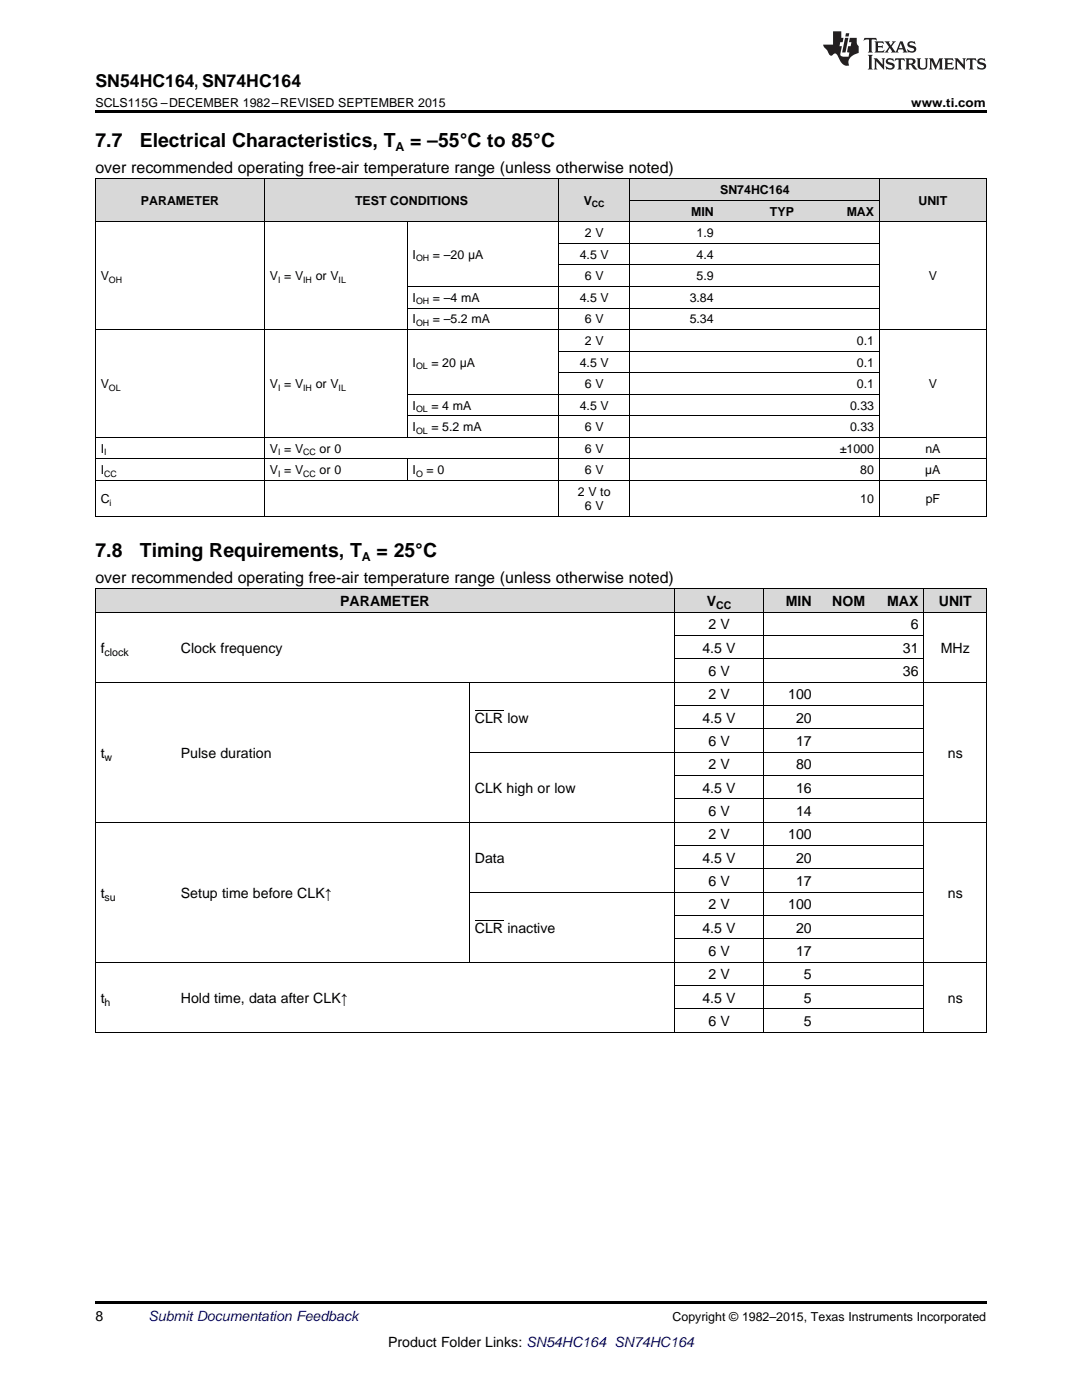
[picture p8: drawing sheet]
<svg xmlns="http://www.w3.org/2000/svg" width="216mm" height="279mm" viewBox="0 0 216 279" stroke-linecap="round" stroke-linejoin="round" font-family="sans-serif">
<g fill="#d8d8d8">
<path d="M19 117.6h16v4.6h-16z"/>
<path d="M35 117.6h58.7v4.6h-58.7z"/>
<path d="M93.7 117.6h40.9v4.6h-40.9z"/>
<path d="M134.6 117.6h17.8v4.6h-17.8z"/>
<path d="M152.4 117.6h10.7v4.6h-10.7z"/>
<path d="M163.1 117.6h10.6v4.6h-10.6z"/>
<path d="M173.7 117.6h10.7v4.6h-10.7z"/>
<path d="M184.4 117.6h12.4v4.6h-12.4z"/>
<path d="M19 35.7h33.8v8.6h-33.8z"/>
<path d="M52.8 35.7h28.5v8.6h-28.5z"/>
<path d="M81.3 35.7h30.2v8.6h-30.2z"/>
<path d="M111.5 35.7h14.2v8.6h-14.2z"/>
<path d="M125.7 40h17.8v4.3h-17.8z"/>
<path d="M143.5 40h16v4.3h-16z"/>
<path d="M159.5 40h16v4.3h-16z"/>
<path d="M175.5 35.7h21.3v8.6h-21.3z"/>
<path d="M125.7 35.7h17.8v4.3h-17.8z"/>
<path d="M143.5 35.7h16v4.3h-16z"/>
<path d="M159.5 35.7h16v4.3h-16z"/>
</g>
<g fill="#000">
<path d="M19 22h177.8v.5h-177.8zM19 103l.2 .1zM81.2 103l.1 .1zM111.4 103l.1 .1zM125.6 103l.1 .1zM143.4 103l.1 .1zM159.4 103l.1 .1zM175.4 103l.1 .1zM196.7 103l.1 .1zM19 206l.2 .1zM93.6 206l.1 .1zM134.5 206l.1 .1z"/>
<path d="M152.3 206l.1 .1zM184.3 206l.1 .1zM196.7 206l.1 .1zM19 259.7h177.8v.5h-177.8z"/>
</g>
<g fill="none" stroke="#000" stroke-width=".2">
<path d="M19 35.6l177.8 .1v67.4M19.1 35.7v67.4M52.8 35.7v67.4M111.4 35.7v67.4M125.7 35.7v67.4M125.7 40h49.8M175.5 35.7v67.4M19 44.3h177.8M81.2 44.3v43M81.3 57.2h94.2M111.5 52.9h64M111.5 48.6h64"/>
<path d="M19 65.8h177.8M81.3 78.7h94.2M81.3 61.5h94.2M111.5 74.4h64M111.5 70.1h64M19 95.9h177.8M19 91.6h177.8M19 87.3h177.8M81.2 91.6v4.4M81.3 83h94.2M19 117.5h177.8v88.6M19 103h177.8"/>
<path d="M19.1 117.5v88.6M134.6 117.5v88.6M152.3 117.5v88.6M184.3 117.5v88.6M19 136.2h177.8M19 122.2h177.8M93.6 136.2v55.9M134.6 131.5h49.8M134.6 126.8h49.8M93.7 150.1h90.7M134.6 159.4h49.8M134.6 154.8h49.8"/>
<path d="M134.6 145.5h49.8M134.6 140.8h49.8M19 164.1h177.8M93.7 178.1h90.7M134.6 173.4h49.8M134.6 168.8h49.8M19 192h177.8M134.6 196.7h49.8M134.6 187.4h49.8M134.6 182.7h49.8M19 206h177.8M134.6 201.3h49.8"/>
</g>
<g fill="#231f20">
<path d="M172.5 7.6l-.1 .5 .4-.2h.6v.1v2.1l-.2 .4h.9l-.2-.4v-2.1l.1-.1h.5l.5 .2-.2-.5zM174.5 8.3l.2 .3v1.5l-.2 .4h1.8l.2-.6a1.04 1.04 0 0 1-1.3 .2v-.7h.6l.3 .2v-.6l-.3 .2h-.6v-.6l.8-.1 .4 .3-.2-.5zM176.5 8.3l.9 1.1-.9 1.1h.8l-.2-.2 .4-.7 .5 .7-.2 .2h1.5l-.2-.2 .2-.4h.9l.1 .4-.2 .2h1l-.3-.3-.7-1.9h-.5l-.9 2-.8-1 .9-1h-.8l.1 .3-.4 .5-.3-.6 .1-.2zM179.7 8.6l.4 1h-.7zM181.3 8.4a.63 .63 0 0 0-.2 .7 .63 .63 0 0 0 .6 .4l.6 .2 .1 .2a.75 .75 0 0 1-.7 .4 .75 .75 0 0 1-.6-.5l.1 .7 .1-.1a1.11 1.11 0 0 0 1.5-.6 1.13 1.13 0 0 0-1.2-.8l-.1-.4a1.04 1.04 0 0 1 1.2 .2l-.2-.5-.2 .1-.4-.2zM173.2 10.9l.2 .4v2.2l-.2 .4h1l-.3-.4v-2.2l.3-.4zM174.3 11.6l.3 .4v1.5l-.3 .4h.8l-.2-.4v-1.3l1.5 1.7v-1.9l.2-.4h-.7l.2 .4v.9l-1.1-1.3zM177 11.8a.62 .62 0 0 0-.2 .7 .62 .62 0 0 0 .6 .4l.6 .1 .1 .3a.76 .76 0 0 1-.7 .3 .76 .76 0 0 1-.7-.4l.2 .7 .1-.1a1.11 1.11 0 0 0 1.5-.6 1.13 1.13 0 0 0-1.2-.8l-.1-.4a1.04 1.04 0 0 1 1.2 .2l-.2-.6-.2 .1-.5-.1zM178.7 11.6l-.2 .6a.61 .61 0 0 1 .8-.3v1.6l-.2 .4h.9l-.2-.4v-1.6a.63 .63 0 0 1 .7 .3l-.1-.6zM180.6 11.6l.3 .4v1.5l-.3 .4h1l-.2-.2-.1-.8 .6 .2a.76 .76 0 0 0 1.2 .7l-1-1a.58 .58 0 0 0 .6-.5 .58 .58 0 0 0-.5-.6zM181.4 11.9h.1a.45 .45 0 0 1 .5 .1 .45 .45 0 0 1 .1 .5l-.8 .2zM182.9 11.6l.2 .2a2.17 2.17 0 0 0 .3 1.9 .99 .99 0 0 0 1.6-.6v-1.1l.2-.4h-.7l.2 .2a1.92 1.92 0 0 1-.2 1.8 .6 .6 0 0 1-.9-.5v-1.1l.2-.4zM185.4 11.6l.2 .4v1.5l-.2 .4h.7l-.2-.4v-1.4l.8 1.8 .8-1.8v1.4l-.2 .4h.9l-.2-.4v-1.5l.2-.4h-.8l-.6 1.5-.6-1.5zM188.4 11.6l.2 .4v1.5l-.2 .4h1.8l.1-.6a1.04 1.04 0 0 1-1.2 .1v-.6h.5l.4 .2v-.6l-.4 .2h-.5v-.7h.8l.3 .3-.1-.6zM190.5 11.6l.2 .4v1.5l-.2 .4h.7l-.2-.4v-1.3l1.5 1.7v-1.9l.2-.4h-.7l.2 .4v.9l-1.1-1.3zM192.9 11.6l-.1 .6a.61 .61 0 0 1 .7-.3l.1 1.6-.3 .4h1l-.3-.4 .1-1.6a.63 .63 0 0 1 .7 .3l-.1-.6zM195.2 11.8a.62 .62 0 0 0-.2 .7 .62 .62 0 0 0 .6 .4l.6 .1 .1 .3a.76 .76 0 0 1-.7 .3 .76 .76 0 0 1-.6-.4l.1 .7 .1-.1a1.11 1.11 0 0 0 1.6-.6 1.13 1.13 0 0 0-1.3-.8l-.1-.4a1.04 1.04 0 0 1 1.2 .2l-.1-.6-.2 .1-.5-.1z"/>
<path d="M166.2 6.3v2.6h-1.9v.4l.8 .9a.91 .91 0 0 0 1 .8 .56 .56 0 0 1 .5-.3 .56 .56 0 0 1 .5 .3l.4 .8a1.53 1.53 0 0 0 1.9 1.2 1.54 1.54 0 0 1 1-2.1l.9-.3v-1.4a1.52 1.52 0 0 1-.4-1.6h-1.3l-.2 .8h.5l-.2 .8h-.5l-.1 1v.2l.4 .1-.2 .8a1.93 1.93 0 0 1-1.6-.3l.3-1.8h-.5l.2-.8h.4l.2-.8h-.4v-1.3zM168.6 7.6l-.6 2.9h.7l.6-2.9zM168.8 6.6l-.1 .7h.6l.2-.7z"/>
</g>
<path d="M94.8 141.8h5.6M94.8 183.7h5.6" fill="none" stroke="#000" stroke-width=".2"/>
<g font-size="3.9">
<text x="19" y="29.3">7.7</text>
<text x="27.9" y="29.3">Electrical Characteristics, T</text>
<text x="81.8" y="29.3">= –55°C to 85°C</text>
<text x="19" y="111.2">7.8</text>
<text x="27.9" y="111.2">Timing Requirements, T</text>
<text x="75.1" y="111.2">= 25°C</text>
</g>
<text font-size="3.5" x="19" y="17.3">SN54HC164, SN74HC164</text>
<g font-size="3.2">
<text x="19" y="34.4">over recommended operating free-air temperature range (unless otherwise noted)</text>
<text x="19" y="116.3">over recommended operating free-air temperature range (unless otherwise noted)</text>
</g>
<g font-size="2.8">
<text x="67.9" y="121">PARAMETER</text>
<text x="141" y="121">V</text>
<text x="141.4" y="125.6">2 V</text>
<text x="156.8" y="121">MIN</text>
<text x="166.1" y="121">NOM</text>
<text x="177" y="121">MAX</text>
<text x="181.7" y="125.6">6</text>
<text x="187.3" y="121">UNIT</text>
<text x="20.1" y="130.3">f</text>
<text x="36.1" y="130.3">Clock frequency</text>
<text x="140.2" y="130.3">4.5 V</text>
<text x="180.2" y="130.3">31</text>
<text x="187.7" y="130.3">MHz</text>
<text x="141.4" y="134.9">6 V</text>
<text x="180.2" y="134.9">36</text>
<text x="141.4" y="139.6">2 V</text>
<text x="157.3" y="139.6">100</text>
<text x="94.8" y="144.3">CLR low</text>
<text x="140.2" y="144.3">4.5 V</text>
<text x="141.4" y="148.9">6 V</text>
<text x="158.9" y="144.3">20</text>
<text x="158.9" y="148.9">17</text>
<text x="20.1" y="151.2">t</text>
<text x="36.1" y="151.2">Pulse duration</text>
<text x="141.4" y="153.6">2 V</text>
<text x="158.9" y="153.6">80</text>
<text x="189.1" y="151.2">ns</text>
<text x="94.8" y="158.2">CLK high or low</text>
<text x="140.2" y="158.2">4.5 V</text>
<text x="158.9" y="158.2">16</text>
<text x="141.4" y="162.9">6 V</text>
<text x="141.4" y="167.5">2 V</text>
<text x="157.3" y="167.5">100</text>
<text x="158.9" y="162.9">14</text>
<text x="94.8" y="172.2">Data</text>
<text x="140.2" y="172.2">4.5 V</text>
<text x="158.9" y="172.2">20</text>
<text x="20.1" y="179.2">t</text>
<text x="36.1" y="179.2">Setup time before CLK↑</text>
<text x="141.4" y="176.8">6 V</text>
<text x="158.9" y="176.8">17</text>
<text x="189.1" y="179.2">ns</text>
<text x="141.4" y="181.5">2 V</text>
<text x="157.3" y="181.5">100</text>
<text x="94.8" y="186.2">CLR inactive</text>
<text x="140.2" y="186.2">4.5 V</text>
<text x="141.4" y="190.8">6 V</text>
<text x="158.9" y="186.2">20</text>
<text x="158.9" y="190.8">17</text>
<text x="141.4" y="195.5">2 V</text>
<text x="160.4" y="195.5">5</text>
<text x="20.1" y="200.1">t</text>
<text x="36.1" y="200.1">Hold time, data after CLK↑</text>
<text x="140.2" y="200.1">4.5 V</text>
<text x="160.4" y="200.1">5</text>
<text x="189.1" y="200.1">ns</text>
<text x="141.4" y="204.8">6 V</text>
<text x="160.4" y="204.8">5</text>
<text x="19" y="263.6">8</text>
<text x="77.4" y="268.9">Product Folder Links: SN54HC164 SN74HC164</text>
</g>
<text font-size="2.8" fill="#0000c8" x="29.6" y="263.6">Submit Documentation Feedback</text>
<g font-size="2.5">
<text x="19" y="21.4">SCLS115G –DECEMBER 1982–REVISED SEPTEMBER 2015</text>
<text x="181.8" y="21.4">www.ti.com</text>
<text x="78.9" y="30.1">A</text>
<text x="28.1" y="40.9">PARAMETER</text>
<text x="70.8" y="40.9">TEST CONDITIONS</text>
<text x="116.5" y="40.9">V</text>
<text x="143.7" y="38.7">SN74HC164</text>
<text x="183.3" y="40.9">UNIT</text>
<text x="116.7" y="47.3">2 V</text>
<text x="137.9" y="43">MIN</text>
<text x="139" y="47.3">1.9</text>
<text x="153.6" y="43">TYP</text>
<text x="168.9" y="43">MAX</text>
<text x="82.3" y="51.6">I</text>
<text x="86.4" y="51.6">= –20 μA</text>
<text x="115.7" y="51.6">4.5 V</text>
<text x="139" y="51.6">4.4</text>
<text x="20.1" y="56">V</text>
<text x="53.9" y="56">V = V</text>
<text x="63" y="56">or V</text>
<text x="116.7" y="56">6 V</text>
<text x="139" y="56">5.9</text>
<text x="185.3" y="56">V</text>
<text x="82.3" y="60.3">I</text>
<text x="82.3" y="64.6">I</text>
<text x="86.4" y="60.3">= –4 mA</text>
<text x="86.4" y="64.6">= –5.2 mA</text>
<text x="115.7" y="60.3">4.5 V</text>
<text x="116.7" y="64.6">6 V</text>
<text x="137.6" y="60.3">3.84</text>
<text x="137.6" y="64.6">5.34</text>
<text x="116.7" y="68.9">2 V</text>
<text x="171" y="68.9">0.1</text>
<text x="20.1" y="77.5">V</text>
<text x="53.9" y="77.5">V = V</text>
<text x="63" y="77.5">or V</text>
<text x="82.3" y="73.2">I</text>
<text x="86.1" y="73.2">= 20 μA</text>
<text x="115.7" y="73.2">4.5 V</text>
<text x="116.7" y="77.5">6 V</text>
<text x="171" y="73.2">0.1</text>
<text x="171" y="77.5">0.1</text>
<text x="185.3" y="77.5">V</text>
<text x="82.3" y="81.8">I</text>
<text x="86.1" y="81.8">= 4 mA</text>
<text x="115.7" y="81.8">4.5 V</text>
<text x="169.6" y="81.8">0.33</text>
<text x="82.3" y="86.1">I</text>
<text x="86.1" y="86.1">= 5.2 mA</text>
<text x="116.7" y="86.1">6 V</text>
<text x="169.6" y="86.1">0.33</text>
<text x="20.1" y="90.4">I</text>
<text x="20.1" y="94.7">I</text>
<text x="53.9" y="90.4">V = V</text>
<text x="53.9" y="94.7">V = V</text>
<text x="63.8" y="90.4">or 0</text>
<text x="63.8" y="94.7">or 0</text>
<text x="82.3" y="94.7">I</text>
<text x="85.1" y="94.7">= 0</text>
<text x="116.7" y="90.4">6 V</text>
<text x="116.7" y="94.7">6 V</text>
<text x="167.6" y="90.4">±1000</text>
<text x="171.7" y="94.7">80</text>
<text x="184.6" y="94.7">µA</text>
<text x="184.6" y="90.4">nA</text>
<text x="20.1" y="100.4">C</text>
<text x="115.3" y="99">2 V to</text>
<text x="116.7" y="101.8">6 V</text>
<text x="171.7" y="100.4">10</text>
<text x="184.7" y="100.4">pF</text>
<text x="72.2" y="111.9">A</text>
<text x="134.2" y="263.6">Copyright © 1982–2015, Texas Instruments Incorporated</text>
</g>
<g font-size="2.1">
<text x="142.9" y="121.5">CC</text>
<text x="20.9" y="130.8">clock</text>
<text x="20.9" y="151.8">w</text>
<text x="20.9" y="179.7">su</text>
<text x="20.9" y="200.7">h</text>
</g>
<g font-size="1.8">
<text x="118.1" y="41.4">CC</text>
<text x="83" y="52.1">OH</text>
<text x="21.7" y="56.4">OH</text>
<text x="55.5" y="56.4">I</text>
<text x="60.5" y="56.4">IH</text>
<text x="67.6" y="56.4">IL</text>
<text x="83" y="60.7">OH</text>
<text x="83" y="65.1">OH</text>
<text x="21.7" y="78">OL</text>
<text x="55.5" y="78">I</text>
<text x="60.5" y="78">IH</text>
<text x="67.6" y="78">IL</text>
<text x="83" y="73.7">OL</text>
<text x="83" y="82.3">OL</text>
<text x="83" y="86.6">OL</text>
<text x="20.8" y="90.9">I</text>
<text x="20.8" y="95.2">CC</text>
<text x="55.5" y="90.9">I</text>
<text x="55.5" y="95.2">I</text>
<text x="60.5" y="90.9">CC</text>
<text x="60.5" y="95.2">CC</text>
<text x="83" y="95.2">O</text>
<text x="21.9" y="100.9">i</text>
</g>
</svg>
